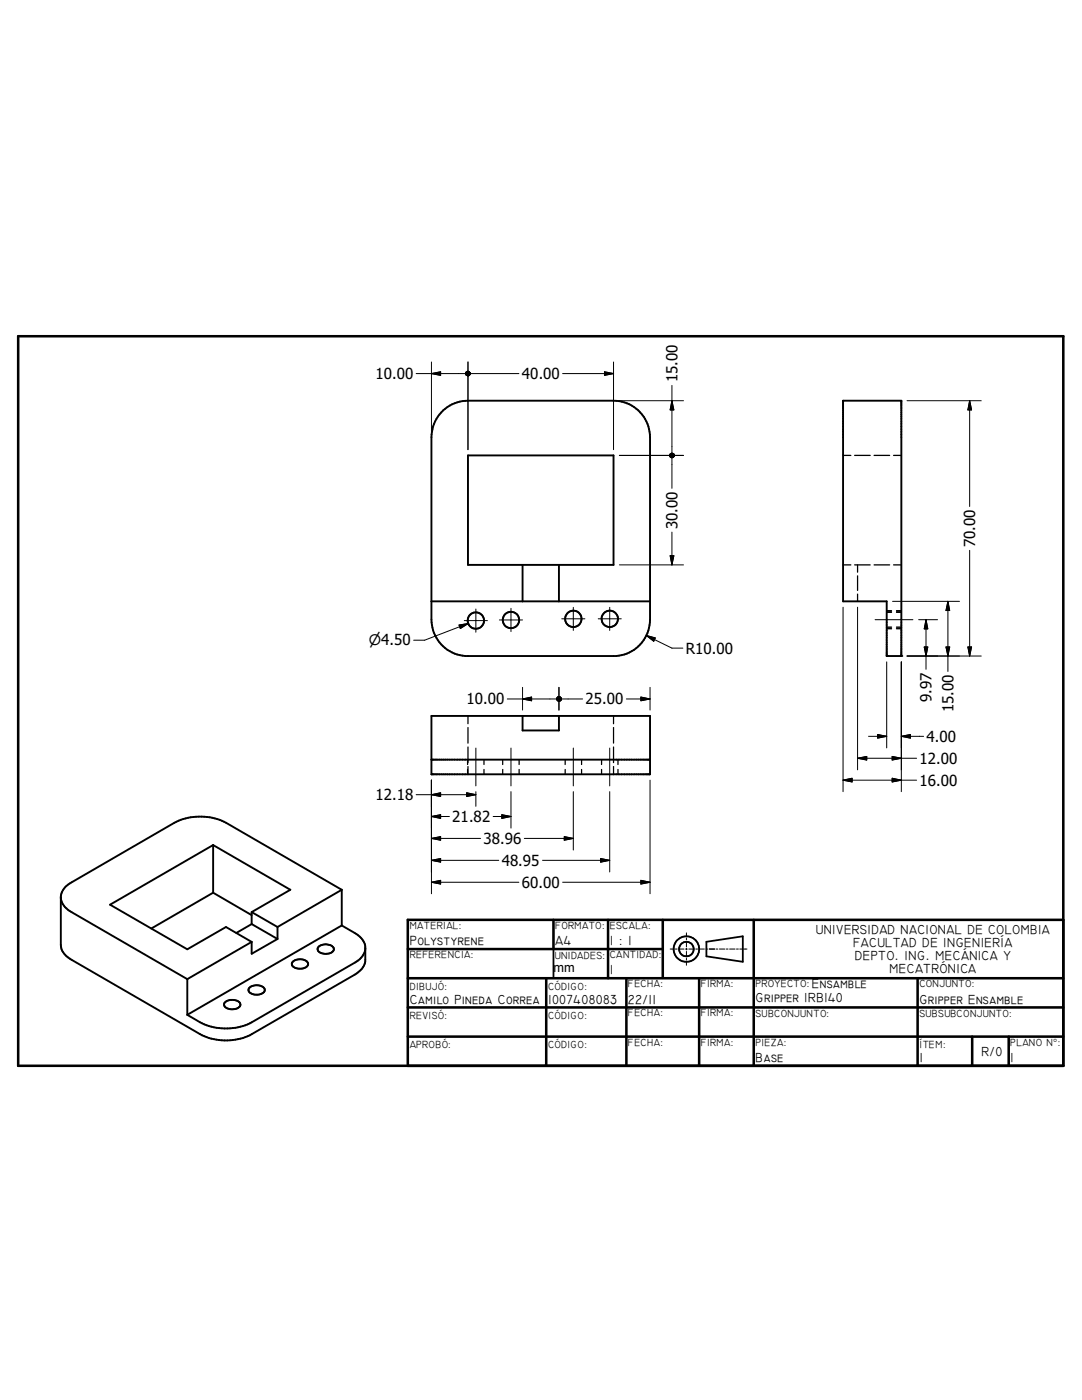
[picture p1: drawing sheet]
<svg xmlns="http://www.w3.org/2000/svg" width="216mm" height="279mm" viewBox="0 0 216 279" stroke-linecap="round" stroke-linejoin="round" font-family="sans-serif">
<g fill="none" stroke="#000" stroke-width=".38">
<path d="M168.2 80h11.7v50.9h-3v-10.9h-8.7zM88.4 81.9a7.4 7.4 0 0 1 5-1.9h29a7.3 7.3 0 0 1 7.3 7.2v36.5a7.3 7.3 0 0 1-6.7 7.2h-30.2a7.3 7.3 0 0 1-6.7-7.2v-36.5a7.4 7.4 0 0 1 2.3-5.3zM93.4 90.9h29v21.8h-29zM104.3 112.7v7.3M111.5 112.7v7.3M86.1 120h43.6M86.1 142.9h43.6v11.6h-43.6zM86.1 151.6h43.6M104.3 142.9v2.9h7.2v-2.9M12.1 179.2a3.8 3.8 0 0 0 2.2 2.8l23.1 13.4M42.5 168.6l-20.5 12 15.4 8.9 7.7-4.5 5.1 3M42.5 168.6l15.4 9-7.7 4.4"/>
<path d="M42.5 178.2l-12.3 7.1M42.5 168.6v9.6M42.5 178.2l7.7 4.4M68.2 177.6l-12.8 7.4M68.2 177.6l-23.1-13.4a11.4 11.4 0 0 0-10.3 0l-20.5 11.9a3.7 3.7 0 0 0-2.2 2.8v9.7a3.6 3.6 0 0 0 2.2 2.9l25.6 14.9a11.2 11.2 0 0 0 10.3 0l20.6-11.9a3.8 3.8 0 0 0 2.1-2.7v-2.8a3.7 3.7 0 0 0-2.1-2.8l-2.6-1.5M68.2 177.6v7.1M37.4 195.4v7.1M44.9 200a2.14 2.14 0 0 1 3 .3 1.25 1.25 0 0 1-1.6 1.1 1.28 1.28 0 0 1-1.6-1.1zM49.7 197.2a2.13 2.13 0 0 1 3.1 .2 1.16 1.16 0 0 1-1.4 1.1 1.37 1.37 0 0 1-1.8-1.1zM50.2 184.4l5.2 3M50.2 182l5.2 3M50.2 182v2.4"/>
<path d="M50.2 188l-12.8 7.4M50.2 184.4l-3.1 1.8M55.4 185v2.4M55.4 187.4l-5.2 2.9v-2.3M58.3 192a2.11 2.11 0 0 1 3.2 .2 1.16 1.16 0 0 1-1.4 1.1 1.48 1.48 0 0 1-1.9-1zM63.6 188.9a2.13 2.13 0 0 1 3 .4 1.25 1.25 0 0 1-1.6 1.1 1.28 1.28 0 0 1-1.6-1.2zM68.2 184.7l-30.8 17.8M72.9 189.3a3.6 3.6 0 0 1-2.1 2.8l-20.6 11.9a11.4 11.4 0 0 1-10.3 0l-2.5-1.5"/>
<circle cx="94.9" cy="123.8" r="1.63"/>
<circle cx="102" cy="123.7" r="1.64"/>
<circle cx="114.4" cy="123.5" r="1.64"/>
<circle cx="121.7" cy="123.5" r="1.63"/>
</g>
<g fill="none" stroke="#000" stroke-width=".25">
<path d="M168.2 90.9h1.6M170.5 90.9h3.1M174.4 90.9h3.1M178.3 90.9h1.6M168.2 112.7h1.6M170.5 112.7h3.1M171.1 112.7v1.5M171.1 114.9v2.9M171.1 118.6v1.4M174.4 112.7h3.1M178.3 112.7h1.6M176.9 122.2h1"/>
<path d="M176.9 125.5h1M176.9 121.9h1M176.9 125.2h1M176.9 122.1h1M176.9 125.4h1M178.9 122.2h1M178.9 125.5h1M178.9 121.9h1M178.9 125.2h1M178.9 122.1h1M178.9 125.4h1M93.3 151.6v1"/>
<path d="M93.3 153.6v.9M93.4 142.9v1.5M93.4 145.2v3.1M93.4 149.1v3.1M93.4 153v1.5M96.6 151.6v1M96.6 153.6v.9M100.3 151.6v1M100.3 153.6v.9M103.6 151.6v1M103.6 153.6v.9M112.8 151.6v1"/>
<path d="M112.8 153.6v.9M116 151.6v1M116 153.6v.9M120 151.6v1M120 153.6v.9M122.4 142.9v1.5M122.4 145.2v3.1M122.4 149.1v3.1M122.4 153v1.5M123.3 151.6v1M123.3 153.6v.9"/>
</g>
<g fill="#000">
<circle cx="176.9" cy="130.9" r=".19"/>
<circle cx="179.9" cy="130.9" r=".19"/>
</g>
<g fill="none" stroke="#000" stroke-width=".51">
<path d="M3.6 67.1h208.6v145.6h-208.6zM81.4 195.2h130.8M81.4 189.4h50.8M109 195.2v17.5M110.4 183.6v5.8M121.3 183.6v11.6M125 195.2v17.5M132.2 183.6v11.6M139.5 195.2v17.5M150.4 183.6v29.1M183.1 195.2v17.5M212.2 183.6h-130.8v29.1"/>
<path d="M81.4 201.1h130.8M81.4 206.9h130.8M194 206.9v5.8M201.3 206.9v5.8"/>
</g>
<g fill="none" stroke="#000" stroke-width=".36">
<path d="M110.4 189.4v5.8M141 188l7.2-1.1v5l-7.2-1z"/>
<circle cx="137" cy="189.4" r="1.45"/>
<circle cx="137" cy="189.4" r="2.54"/>
</g>
<g fill="none" stroke="#000" stroke-width=".2">
<path d="M83 74.6h9.9M86.1 74.6l1.8-.4v.7zM86.1 72.2v13.9M93.4 72.2v17.5M93.8 74.6h9.7M112.3 74.6h10.1M120.6 74.2l1.8 .4-1.8 .3zM122.4 72.2v17.5M123.6 80h12.8M134.1 76.9v13.6M134.1 80l.4 1.8h-.8zM181 80h14.8"/>
<path d="M193.5 80l.4 1.8h-.8zM193.5 80v21.1M123.6 90.9h12.8M134.1 91.3v6.1M123.6 112.7h12.8M133.7 110.9h.8l-.4 1.8zM134.1 106.2v6.5M193.5 109.8v21.1M91.6 124.7l1.8-.3-1.5 1zM92.6 123.9h4.7M93.4 124.4l-8.7 3.4h-2.2M95 121.5v4.7"/>
<path d="M99.6 123.7h4.7M101.2 139.5h9.9M102 121.4v4.6M104.3 139.5l1.8-.4v.8zM104.3 137.2v4.5M111.5 137.2v4.5M112 139.5h4.3M112.1 123.5h4.6M114.4 121.2v4.6M119.4 123.5h4.6M121.7 121.2v4.6M125 139.5h4.7"/>
<path d="M127.9 139.1l1.8 .4-1.8 .4zM129 126.8l5.1 2.5h2.2M129 126.8l1.7 .5-.3 .7zM129.7 137.2v4.5M168.2 121.2v36.8M171.1 121.2v32.4M174.6 123.7h7.6M176.9 132.1v17.2M178.1 120h13.4M179.9 132.1v25.9M181 130.9h14.8M183.3 123.7h3.8"/>
<path d="M184.4 129.1h.7l-.3 1.8zM184.8 123.7v9.9M184.8 123.7l.3 1.8h-.7zM188.8 129.1h.7l-.4 1.8zM189.1 120v14M189.1 120l.4 1.8h-.7zM193.1 129.1h.8l-.4 1.8zM83 158.6h12M86.1 158.6l1.8-.4v.8zM86.1 155.7v22.7M93.1 158.2l1.9 .4-1.9 .4zM95 149.3v7.5"/>
<path d="M95 158v2.9M102 149.3v7.5M102 158v7.3M114.4 149.3v7.5M114.4 158v11.6M121.7 149.3v7.5M121.7 158v16M129.7 155.7v22.7M168.2 155.7h14.7M168.2 155.7l1.8-.4v.8zM171.1 151.3h11.8M171.1 151.3l1.8-.3v.7z"/>
<path d="M173.3 146.9h3.6M175.1 146.6l1.8 .3-1.8 .4zM178 151l1.9 .3-1.9 .4zM178 155.3l1.9 .4-1.9 .4zM179.9 146.9h4.4M179.9 146.9l1.8-.3v.7zM86.1 162.9l1.8-.3v.7zM86.1 167.3l1.8-.3v.7zM86.1 171.7l1.8-.4v.8zM86.1 176.1l1.8-.4v.7zM86.1 162.9h3.6M86.1 167.3h9.8"/>
<path d="M86.1 171.7h13.4M86.1 176.1h17.4M98.4 162.9h3.6M100.1 162.6l1.9 .3-1.9 .4zM104.6 167.3h9.8M108.3 171.7h13.4M112.3 176.1h17.4M112.6 167l1.8 .3-1.8 .4zM119.9 171.3l1.8 .4-1.8 .4zM127.9 175.7l1.8 .4-1.8 .3zM133.7 189.4h.8M134.7 189.4h.4"/>
<path d="M135.4 189.4h1.1M136.8 189.4h.3M137 186.2v.7M137 187.2v.3M137 187.9v1M137 189.2v.4M137 189.9v1.1M137 191.3v.3M137 191.9v.7M137.4 189.4h1.1M138.8 189.4h.4M139.5 189.4h1"/>
<path d="M140.9 189.4h.3M141.5 189.4h1.1M142.9 189.4h.3M143.5 189.4h1.1M144.9 189.4h.4M145.6 189.4h1.1M146.9 189.4h.4M147.6 189.4h1.5"/>
</g>
<g fill="#000" stroke="#000" stroke-width=".2">
<path d="M86.1 74.6l1.8-.4v.7zM93.7 74.3l.1 .3zM93.7 74.2l.1 .4zM93.5 74.1l.3 .5zM93.4 74.1l.4 .5zM93.3 74.1l.5 .5zM93.1 74.1h.2l.5 .5zM93 74.3l.1-.2 .7 .5zM93 74.3l.8 .3-.9-.2zM92.9 74.4l.9 .2-.9-.1zM92.9 74.5l.9 .1h-.9zM92.9 74.6h.9l-.9 .2z"/>
<path d="M92.9 74.8l.9-.2-.8 .3zM93 74.9l.8-.3-.7 .3zM93.1 74.9l.7-.3-.5 .4zM93.3 75l.5-.4-.4 .4zM93.8 74.6l-.4 .4zM93.8 74.6l-.3 .4zM93.8 74.6l-.1 .3zM93.8 74.6l-.1 .2zM93.8 74.6v.1zM120.6 74.2l1.8 .4-1.8 .3zM134.1 80l.4 1.8h-.8zM134.5 90.6v.3z"/>
<path d="M134.4 90.5l.1 .4zM134.3 90.5l.2 .4zM134.1 90.5l.4 .4zM134 90.5l.5 .4zM133.8 90.5h.2l.5 .4zM133.7 90.6l.1-.1 .7 .4zM133.7 90.6l.8 .3-.8-.2zM133.7 90.7l.8 .2-.9-.1zM133.6 90.8l.9 .1-.9 .1zM133.6 91l.9-.1-.8 .2zM133.7 91.1l.8-.2-.8 .3zM133.7 91.2l.8-.3-.7 .4z"/>
<path d="M133.8 91.3l.7-.4-.5 .4zM134 91.3l.5-.4zM134.5 90.9l-.4 .4zM134.5 90.9l-.2 .4zM134.5 90.9l-.1 .3zM134.5 90.9v.2zM134.5 90.9v.1zM193.5 80l.4 1.8h-.8zM133.7 110.9h.8l-.4 1.8zM91.6 124.7l1.8-.3-1.5 1zM104.3 139.5l1.8-.4v.8zM111.9 139.2l.1 .3z"/>
<path d="M111.8 139.1l.2 .4zM111.7 139.1l.3 .4zM111.6 139l.4 .5zM111.4 139l.6 .5zM111.3 139.1l.1-.1 .6 .5zM111.2 139.2l.1-.1 .7 .4zM111.2 139.2l.8 .3-.9-.2zM111.1 139.3l.9 .2-.9-.1zM111.1 139.4l.9 .1h-.9zM111.1 139.5h.9l-.9 .2zM111.1 139.7l.9-.2-.8 .3zM111.2 139.8l.8-.3-.7 .4z"/>
<path d="M111.3 139.9l.7-.4-.6 .4zM111.4 139.9l.6-.4zM112 139.5l-.4 .4zM112 139.5l-.3 .4zM112 139.5l-.2 .4zM112 139.5l-.1 .3zM112 139.5v.1zM127.9 139.1l1.8 .4-1.8 .4zM129 126.8l1.7 .5-.3 .7zM184.4 129.1h.7l-.3 1.8zM184.8 123.7l.3 1.8h-.7zM188.8 129.1h.7l-.4 1.8z"/>
<path d="M189.1 120l.4 1.8h-.7zM193.1 129.1h.8l-.4 1.8zM86.1 158.6l1.8-.4v.8zM93.1 158.2l1.9 .4-1.9 .4zM168.2 155.7l1.8-.4v.8zM171.1 151.3l1.8-.3v.7zM175.1 146.6l1.8 .3-1.8 .4zM178 151l1.9 .3-1.9 .4zM178 155.3l1.9 .4-1.9 .4zM179.9 146.9l1.8-.3v.7zM86.1 162.9l1.8-.3v.7zM86.1 167.3l1.8-.3v.7z"/>
<path d="M86.1 171.7l1.8-.4v.8zM86.1 176.1l1.8-.4v.7zM100.1 162.6l1.9 .3-1.9 .4zM112.6 167l1.8 .3-1.8 .4zM119.9 171.3l1.8 .4-1.8 .4zM127.9 175.7l1.8 .4-1.8 .3z"/>
</g>
<g font-size="3">
<text x="74.9" y="75.7">10.00</text>
<text x="104.1" y="75.7">40.00</text>
<text x="135.2" y="76.3" transform="rotate(-90 135.2 76.3)">15.00</text>
<text x="135.2" y="105.6" transform="rotate(-90 135.2 105.6)">30.00</text>
<text x="194.6" y="109.3" transform="rotate(-90 194.6 109.3)">70.00</text>
<text x="136.9" y="130.5">R10.00</text>
<text x="93.1" y="140.6">10.00</text>
<text x="116.8" y="140.6">25.00</text>
<text x="185.9" y="140.1" transform="rotate(-90 185.9 140.1)">9.97</text>
<text x="190.2" y="142.2" transform="rotate(-90 190.2 142.2)">15.00</text>
<text x="184.9" y="148">4.00</text>
<text x="183.5" y="152.4">12.00</text>
<text x="74.9" y="159.7">12.18</text>
<text x="183.5" y="156.8">16.00</text>
<text x="90.3" y="164.1">21.82</text>
<text x="96.5" y="168.4">38.96</text>
<text x="100.1" y="172.8">48.95</text>
<text x="104.1" y="177.2">60.00</text>
</g>
<text font-size="2.9" x="73.6" y="128.8">n4.50</text>
<g font-size="2.7">
<text x="81.7" y="188.6">Polystyrene</text>
<text x="110.8" y="188.6">A4</text>
<text x="121.7" y="188.6">1 : 1</text>
</g>
<g font-size="2.6">
<text x="162.8" y="186.4">UNIVERSIDAD NACIONAL DE COLOMBIA</text>
<text x="170.3" y="188.9">FACULTAD DE INGENIERÍA</text>
<text x="170.6" y="191.6">DEPTO. ING. MECÁNICA Y</text>
<text x="121.7" y="194.5">1</text>
<text x="162" y="197.1">Ensamble</text>
<text x="177.5" y="194.2">MECATRÓNICA</text>
<text x="81.7" y="200.3">Camilo Pineda Correa</text>
<text x="109.4" y="200.3">1007408083</text>
<text x="125.3" y="200.3">22/11</text>
<text x="150.7" y="199.9">Gripper IRB140</text>
<text x="183.5" y="200.3">Gripper Ensamble</text>
<text x="150.7" y="212">Base</text>
<text x="183.5" y="212">1</text>
<text x="195.8" y="210.7">R/0</text>
<text x="201.6" y="212">1</text>
</g>
<text font-size="2.5" x="110.4" y="194">mm</text>
<g font-size="2.1">
<text x="81.7" y="185.4">MATERIAL:</text>
<text x="110.8" y="185.4">FORMATO:</text>
<text x="121.7" y="185.4">ESCALA:</text>
<text x="81.7" y="191.2">REFERENCIA:</text>
<text x="110.7" y="191.3">UNIDADES:</text>
<text x="121.7" y="191.2">CANTIDAD:</text>
<text x="81.7" y="197.5">DIBUJÓ:</text>
<text x="109.3" y="197.5">CÓDIGO:</text>
<text x="125.3" y="197">FECHA:</text>
<text x="139.9" y="197">FIRMA:</text>
<text x="150.7" y="197">PROYECTO:</text>
<text x="183.5" y="197">CONJUNTO:</text>
<text x="81.7" y="203.3">REVISÓ:</text>
<text x="109.3" y="203.3">CÓDIGO:</text>
<text x="125.3" y="202.9">FECHA:</text>
<text x="139.9" y="202.9">FIRMA:</text>
<text x="150.7" y="202.9">SUBCONJUNTO:</text>
<text x="183.5" y="202.9">SUBSUBCONJUNTO:</text>
<text x="81.7" y="209.1">APROBÓ:</text>
<text x="109.3" y="209.1">CÓDIGO:</text>
<text x="125.3" y="208.7">FECHA:</text>
<text x="139.9" y="208.7">FIRMA:</text>
<text x="150.7" y="208.7">PIEZA:</text>
<text x="183.5" y="209.1">ÍTEM:</text>
<text x="201.6" y="208.7">PLANO N°:</text>
</g>
</svg>
